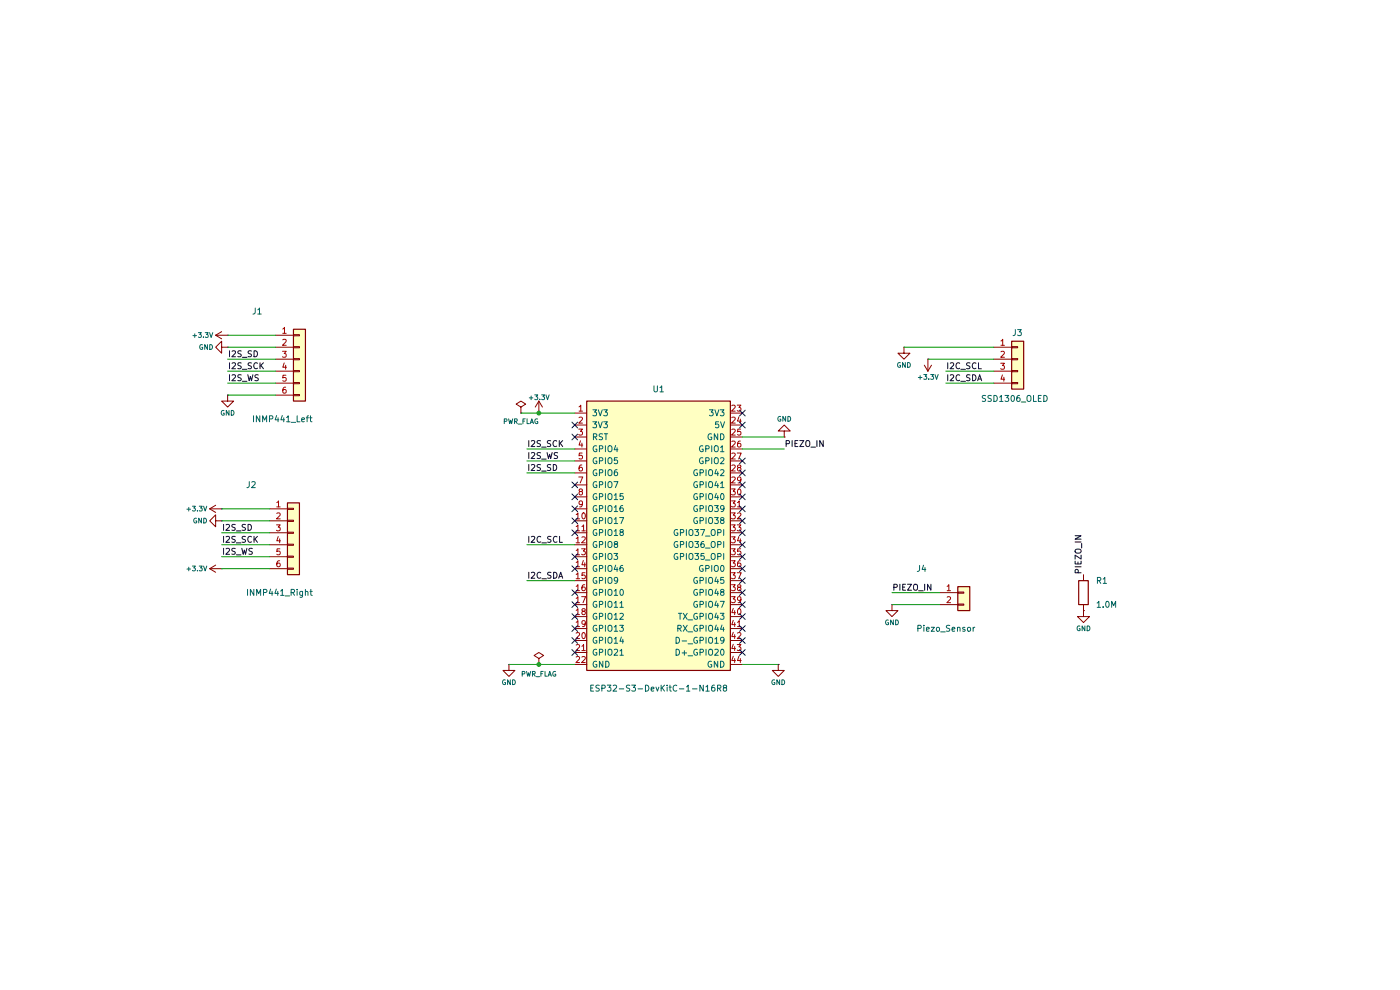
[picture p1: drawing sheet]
(kicad_sch
 (version 20260306)
 (generator "eeschema")
 (generator_version "10.0")
 (paper "A4")
 (title_block
  (title "MotoPulse ESP32-S3-DevKitC-1-N16R8 Acoustic & Vibration Carrier")
  (date "2026-10-14")
  (rev "v2.1-N16R8")
  (company "MotoPulse Team")
  (comment 1 "ESP32-S3-DevKitC-1-N16R8 (16MB Flash, 8MB Octal PSRAM) Pinout")
  (comment 2 "Dual INMP441 (40.0mm Baseline) + 0.96 OLED + Piezo + 1M Damping (Zero Caps)"))
 (lib_symbols
  (symbol "Connector_Generic:Conn_01x02"
   (pin_names
    (offset 1.016) (hide yes)) (exclude_from_sim no) (in_bom yes) (on_board yes)
   (in_pos_files yes)
   (duplicate_pin_numbers_are_jumpers no)
   (property "Reference" "J" (at 0 2.54 0) (show_name no) (do_not_autoplace no) (effects (font (size 1.27 1.27))))
   (property "Value" "Conn_01x02" (at 0 -5.08 0) (show_name no) (do_not_autoplace no) (effects (font (size 1.27 1.27))))
   (property "Footprint" "" (at 0 0 0) (show_name no) (do_not_autoplace no) (hide yes) (effects (font (size 1.27 1.27))))
   (property "Datasheet" "" (at 0 0 0) (show_name no) (do_not_autoplace no) (hide yes) (effects (font (size 1.27 1.27))))
   (property "Description" "Generic connector, single row, 01x02, script generated (kicad-library-utils/schlib/autogen/connector/)" (at 0 0 0) (show_name no) (do_not_autoplace no) (hide yes) (effects (font (size 1.27 1.27))))
   (symbol "Conn_01x02_1_1"
    (rectangle (start -1.27 1.27) (end 1.27 -3.81) (stroke (width 0.254) (type default)) (fill (type background)))
    (rectangle (start -1.27 0.127) (end 0 -0.127) (stroke (width 0.1524) (type default)) (fill (type none)))
    (rectangle (start -1.27 -2.413) (end 0 -2.667) (stroke (width 0.1524) (type default)) (fill (type none)))
    (pin passive line (at -5.08 0 0) (length 3.81) (name "Pin_1" (effects (font (size 1.27 1.27)))) (number "1" (effects (font (size 1.27 1.27)))))
    (pin passive line (at -5.08 -2.54 0) (length 3.81) (name "Pin_2" (effects (font (size 1.27 1.27)))) (number "2" (effects (font (size 1.27 1.27))))))
   (embedded_fonts no))
  (symbol "Connector_Generic:Conn_01x04"
   (pin_names
    (offset 1.016) (hide yes)) (exclude_from_sim no) (in_bom yes) (on_board yes)
   (in_pos_files yes)
   (duplicate_pin_numbers_are_jumpers no)
   (property "Reference" "J" (at 0 5.08 0) (show_name no) (do_not_autoplace no) (effects (font (size 1.27 1.27))))
   (property "Value" "Conn_01x04" (at 0 -7.62 0) (show_name no) (do_not_autoplace no) (effects (font (size 1.27 1.27))))
   (property "Footprint" "" (at 0 0 0) (show_name no) (do_not_autoplace no) (hide yes) (effects (font (size 1.27 1.27))))
   (property "Datasheet" "" (at 0 0 0) (show_name no) (do_not_autoplace no) (hide yes) (effects (font (size 1.27 1.27))))
   (property "Description" "Generic connector, single row, 01x04, script generated (kicad-library-utils/schlib/autogen/connector/)" (at 0 0 0) (show_name no) (do_not_autoplace no) (hide yes) (effects (font (size 1.27 1.27))))
   (symbol "Conn_01x04_1_1"
    (rectangle (start -1.27 3.81) (end 1.27 -6.35) (stroke (width 0.254) (type default)) (fill (type background)))
    (rectangle (start -1.27 2.667) (end 0 2.413) (stroke (width 0.1524) (type default)) (fill (type none)))
    (rectangle (start -1.27 0.127) (end 0 -0.127) (stroke (width 0.1524) (type default)) (fill (type none)))
    (rectangle (start -1.27 -2.413) (end 0 -2.667) (stroke (width 0.1524) (type default)) (fill (type none)))
    (rectangle (start -1.27 -4.953) (end 0 -5.207) (stroke (width 0.1524) (type default)) (fill (type none)))
    (pin passive line (at -5.08 2.54 0) (length 3.81) (name "Pin_1" (effects (font (size 1.27 1.27)))) (number "1" (effects (font (size 1.27 1.27)))))
    (pin passive line (at -5.08 0 0) (length 3.81) (name "Pin_2" (effects (font (size 1.27 1.27)))) (number "2" (effects (font (size 1.27 1.27)))))
    (pin passive line (at -5.08 -2.54 0) (length 3.81) (name "Pin_3" (effects (font (size 1.27 1.27)))) (number "3" (effects (font (size 1.27 1.27)))))
    (pin passive line (at -5.08 -5.08 0) (length 3.81) (name "Pin_4" (effects (font (size 1.27 1.27)))) (number "4" (effects (font (size 1.27 1.27))))))
   (embedded_fonts no))
  (symbol "Connector_Generic:Conn_01x06"
   (pin_names
    (offset 1.016) (hide yes)) (exclude_from_sim no) (in_bom yes) (on_board yes)
   (in_pos_files yes)
   (duplicate_pin_numbers_are_jumpers no)
   (property "Reference" "J" (at 0 7.62 0) (show_name no) (do_not_autoplace no) (effects (font (size 1.27 1.27))))
   (property "Value" "Conn_01x06" (at 0 -10.16 0) (show_name no) (do_not_autoplace no) (effects (font (size 1.27 1.27))))
   (property "Footprint" "" (at 0 0 0) (show_name no) (do_not_autoplace no) (hide yes) (effects (font (size 1.27 1.27))))
   (property "Datasheet" "" (at 0 0 0) (show_name no) (do_not_autoplace no) (hide yes) (effects (font (size 1.27 1.27))))
   (property "Description" "Generic connector, single row, 01x06, script generated (kicad-library-utils/schlib/autogen/connector/)" (at 0 0 0) (show_name no) (do_not_autoplace no) (hide yes) (effects (font (size 1.27 1.27))))
   (symbol "Conn_01x06_1_1"
    (rectangle (start -1.27 6.35) (end 1.27 -8.89) (stroke (width 0.254) (type default)) (fill (type background)))
    (rectangle (start -1.27 5.207) (end 0 4.953) (stroke (width 0.1524) (type default)) (fill (type none)))
    (rectangle (start -1.27 2.667) (end 0 2.413) (stroke (width 0.1524) (type default)) (fill (type none)))
    (rectangle (start -1.27 0.127) (end 0 -0.127) (stroke (width 0.1524) (type default)) (fill (type none)))
    (rectangle (start -1.27 -2.413) (end 0 -2.667) (stroke (width 0.1524) (type default)) (fill (type none)))
    (rectangle (start -1.27 -4.953) (end 0 -5.207) (stroke (width 0.1524) (type default)) (fill (type none)))
    (rectangle (start -1.27 -7.493) (end 0 -7.747) (stroke (width 0.1524) (type default)) (fill (type none)))
    (pin passive line (at -5.08 5.08 0) (length 3.81) (name "Pin_1" (effects (font (size 1.27 1.27)))) (number "1" (effects (font (size 1.27 1.27)))))
    (pin passive line (at -5.08 2.54 0) (length 3.81) (name "Pin_2" (effects (font (size 1.27 1.27)))) (number "2" (effects (font (size 1.27 1.27)))))
    (pin passive line (at -5.08 0 0) (length 3.81) (name "Pin_3" (effects (font (size 1.27 1.27)))) (number "3" (effects (font (size 1.27 1.27)))))
    (pin passive line (at -5.08 -2.54 0) (length 3.81) (name "Pin_4" (effects (font (size 1.27 1.27)))) (number "4" (effects (font (size 1.27 1.27)))))
    (pin passive line (at -5.08 -5.08 0) (length 3.81) (name "Pin_5" (effects (font (size 1.27 1.27)))) (number "5" (effects (font (size 1.27 1.27)))))
    (pin passive line (at -5.08 -7.62 0) (length 3.81) (name "Pin_6" (effects (font (size 1.27 1.27)))) (number "6" (effects (font (size 1.27 1.27))))))
   (embedded_fonts no))
  (symbol "Device:R"
   (pin_numbers (hide yes))
   (pin_names
    (offset 0)) (exclude_from_sim no) (in_bom yes) (on_board yes)
   (in_pos_files yes)
   (duplicate_pin_numbers_are_jumpers no)
   (property "Reference" "R" (at 2.032 0 90) (show_name no) (do_not_autoplace no) (effects (font (size 1.27 1.27))))
   (property "Value" "R" (at 0 0 90) (show_name no) (do_not_autoplace no) (effects (font (size 1.27 1.27))))
   (property "Footprint" "" (at -1.778 0 90) (show_name no) (do_not_autoplace no) (hide yes) (effects (font (size 1.27 1.27))))
   (property "Datasheet" "" (at 0 0 0) (show_name no) (do_not_autoplace no) (hide yes) (effects (font (size 1.27 1.27))))
   (property "Description" "Resistor" (at 0 0 0) (show_name no) (do_not_autoplace no) (hide yes) (effects (font (size 1.27 1.27))))
   (symbol "R_0_1"
    (rectangle (start -1.016 -2.54) (end 1.016 2.54) (stroke (width 0.254) (type default)) (fill (type none))))
   (symbol "R_1_1"
    (pin passive line (at 0 3.81 270) (length 1.27) (name "" (effects (font (size 1.27 1.27)))) (number "1" (effects (font (size 1.27 1.27)))))
    (pin passive line (at 0 -3.81 90) (length 1.27) (name "" (effects (font (size 1.27 1.27)))) (number "2" (effects (font (size 1.27 1.27))))))
   (embedded_fonts no))
  (symbol "motopulse:ESP32-S3-DevKitC-1-N16R8"
   (pin_names
    (offset 1.016)) (exclude_from_sim no) (in_bom yes) (on_board yes)
   (in_pos_files yes)
   (duplicate_pin_numbers_are_jumpers no)
   (property "Reference" "U" (at 0 31.75 0) (show_name no) (do_not_autoplace no) (effects (font (size 1.27 1.27))))
   (property "Value" "ESP32-S3-DevKitC-1-N16R8" (at 0 -30.48 0) (show_name no) (do_not_autoplace no) (effects (font (size 1.27 1.27))))
   (property "Footprint" "motopulse:ESP32-S3-DevKitC-1" (at 0 -33.02 0) (show_name no) (do_not_autoplace no) (hide yes) (effects (font (size 1.27 1.27))))
   (property "Datasheet" "https://docs.espressif.com/projects/esp-idf/en/latest/esp32s3/hw-reference/esp32s3/user-guide-devkitc-1.html" (at 0 -35.56 0) (show_name no) (do_not_autoplace no) (hide yes) (effects (font (size 1.27 1.27))))
   (property "Description" "ESP32-S3-DevKitC-1-N16R8 (16MB Flash, 8MB Octal PSRAM), 44 pins (2x22 headers)" (at 0 -38.1 0) (show_name no) (do_not_autoplace no) (hide yes) (effects (font (size 1.27 1.27))))
   (symbol "ESP32-S3-DevKitC-1-N16R8_0_1"
    (rectangle (start -15.24 29.21) (end 15.24 -27.94) (stroke (width 0.254) (type solid)) (fill (type background))))
   (symbol "ESP32-S3-DevKitC-1-N16R8_1_1"
    (pin power_in line (at -17.78 26.67 0) (length 2.54) (name "3V3" (effects (font (size 1.27 1.27)))) (number "1" (effects (font (size 1.27 1.27)))))
    (pin passive line (at -17.78 24.13 0) (length 2.54) (name "3V3" (effects (font (size 1.27 1.27)))) (number "2" (effects (font (size 1.27 1.27)))))
    (pin input line (at -17.78 21.59 0) (length 2.54) (name "RST" (effects (font (size 1.27 1.27)))) (number "3" (effects (font (size 1.27 1.27)))))
    (pin bidirectional line (at -17.78 19.05 0) (length 2.54) (name "GPIO4" (effects (font (size 1.27 1.27)))) (number "4" (effects (font (size 1.27 1.27)))))
    (pin bidirectional line (at -17.78 16.51 0) (length 2.54) (name "GPIO5" (effects (font (size 1.27 1.27)))) (number "5" (effects (font (size 1.27 1.27)))))
    (pin bidirectional line (at -17.78 13.97 0) (length 2.54) (name "GPIO6" (effects (font (size 1.27 1.27)))) (number "6" (effects (font (size 1.27 1.27)))))
    (pin bidirectional line (at -17.78 11.43 0) (length 2.54) (name "GPIO7" (effects (font (size 1.27 1.27)))) (number "7" (effects (font (size 1.27 1.27)))))
    (pin bidirectional line (at -17.78 8.89 0) (length 2.54) (name "GPIO15" (effects (font (size 1.27 1.27)))) (number "8" (effects (font (size 1.27 1.27)))))
    (pin bidirectional line (at -17.78 6.35 0) (length 2.54) (name "GPIO16" (effects (font (size 1.27 1.27)))) (number "9" (effects (font (size 1.27 1.27)))))
    (pin bidirectional line (at -17.78 3.81 0) (length 2.54) (name "GPIO17" (effects (font (size 1.27 1.27)))) (number "10" (effects (font (size 1.27 1.27)))))
    (pin bidirectional line (at -17.78 1.27 0) (length 2.54) (name "GPIO18" (effects (font (size 1.27 1.27)))) (number "11" (effects (font (size 1.27 1.27)))))
    (pin bidirectional line (at -17.78 -1.27 0) (length 2.54) (name "GPIO8" (effects (font (size 1.27 1.27)))) (number "12" (effects (font (size 1.27 1.27)))))
    (pin bidirectional line (at -17.78 -3.81 0) (length 2.54) (name "GPIO3" (effects (font (size 1.27 1.27)))) (number "13" (effects (font (size 1.27 1.27)))))
    (pin input line (at -17.78 -6.35 0) (length 2.54) (name "GPIO46" (effects (font (size 1.27 1.27)))) (number "14" (effects (font (size 1.27 1.27)))))
    (pin bidirectional line (at -17.78 -8.89 0) (length 2.54) (name "GPIO9" (effects (font (size 1.27 1.27)))) (number "15" (effects (font (size 1.27 1.27)))))
    (pin bidirectional line (at -17.78 -11.43 0) (length 2.54) (name "GPIO10" (effects (font (size 1.27 1.27)))) (number "16" (effects (font (size 1.27 1.27)))))
    (pin bidirectional line (at -17.78 -13.97 0) (length 2.54) (name "GPIO11" (effects (font (size 1.27 1.27)))) (number "17" (effects (font (size 1.27 1.27)))))
    (pin bidirectional line (at -17.78 -16.51 0) (length 2.54) (name "GPIO12" (effects (font (size 1.27 1.27)))) (number "18" (effects (font (size 1.27 1.27)))))
    (pin bidirectional line (at -17.78 -19.05 0) (length 2.54) (name "GPIO13" (effects (font (size 1.27 1.27)))) (number "19" (effects (font (size 1.27 1.27)))))
    (pin bidirectional line (at -17.78 -21.59 0) (length 2.54) (name "GPIO14" (effects (font (size 1.27 1.27)))) (number "20" (effects (font (size 1.27 1.27)))))
    (pin bidirectional line (at -17.78 -24.13 0) (length 2.54) (name "GPIO21" (effects (font (size 1.27 1.27)))) (number "21" (effects (font (size 1.27 1.27)))))
    (pin power_in line (at -17.78 -26.67 0) (length 2.54) (name "GND" (effects (font (size 1.27 1.27)))) (number "22" (effects (font (size 1.27 1.27)))))
    (pin passive line (at 17.78 26.67 180) (length 2.54) (name "3V3" (effects (font (size 1.27 1.27)))) (number "23" (effects (font (size 1.27 1.27)))))
    (pin power_in line (at 17.78 24.13 180) (length 2.54) (name "5V" (effects (font (size 1.27 1.27)))) (number "24" (effects (font (size 1.27 1.27)))))
    (pin power_in line (at 17.78 21.59 180) (length 2.54) (name "GND" (effects (font (size 1.27 1.27)))) (number "25" (effects (font (size 1.27 1.27)))))
    (pin bidirectional line (at 17.78 19.05 180) (length 2.54) (name "GPIO1" (effects (font (size 1.27 1.27)))) (number "26" (effects (font (size 1.27 1.27)))))
    (pin bidirectional line (at 17.78 16.51 180) (length 2.54) (name "GPIO2" (effects (font (size 1.27 1.27)))) (number "27" (effects (font (size 1.27 1.27)))))
    (pin bidirectional line (at 17.78 13.97 180) (length 2.54) (name "GPIO42" (effects (font (size 1.27 1.27)))) (number "28" (effects (font (size 1.27 1.27)))))
    (pin bidirectional line (at 17.78 11.43 180) (length 2.54) (name "GPIO41" (effects (font (size 1.27 1.27)))) (number "29" (effects (font (size 1.27 1.27)))))
    (pin bidirectional line (at 17.78 8.89 180) (length 2.54) (name "GPIO40" (effects (font (size 1.27 1.27)))) (number "30" (effects (font (size 1.27 1.27)))))
    (pin bidirectional line (at 17.78 6.35 180) (length 2.54) (name "GPIO39" (effects (font (size 1.27 1.27)))) (number "31" (effects (font (size 1.27 1.27)))))
    (pin bidirectional line (at 17.78 3.81 180) (length 2.54) (name "GPIO38" (effects (font (size 1.27 1.27)))) (number "32" (effects (font (size 1.27 1.27)))))
    (pin passive line (at 17.78 1.27 180) (length 2.54) (name "GPIO37_OPI" (effects (font (size 1.27 1.27)))) (number "33" (effects (font (size 1.27 1.27)))))
    (pin passive line (at 17.78 -1.27 180) (length 2.54) (name "GPIO36_OPI" (effects (font (size 1.27 1.27)))) (number "34" (effects (font (size 1.27 1.27)))))
    (pin passive line (at 17.78 -3.81 180) (length 2.54) (name "GPIO35_OPI" (effects (font (size 1.27 1.27)))) (number "35" (effects (font (size 1.27 1.27)))))
    (pin bidirectional line (at 17.78 -6.35 180) (length 2.54) (name "GPIO0" (effects (font (size 1.27 1.27)))) (number "36" (effects (font (size 1.27 1.27)))))
    (pin bidirectional line (at 17.78 -8.89 180) (length 2.54) (name "GPIO45" (effects (font (size 1.27 1.27)))) (number "37" (effects (font (size 1.27 1.27)))))
    (pin bidirectional line (at 17.78 -11.43 180) (length 2.54) (name "GPIO48" (effects (font (size 1.27 1.27)))) (number "38" (effects (font (size 1.27 1.27)))))
    (pin bidirectional line (at 17.78 -13.97 180) (length 2.54) (name "GPIO47" (effects (font (size 1.27 1.27)))) (number "39" (effects (font (size 1.27 1.27)))))
    (pin bidirectional line (at 17.78 -16.51 180) (length 2.54) (name "TX_GPIO43" (effects (font (size 1.27 1.27)))) (number "40" (effects (font (size 1.27 1.27)))))
    (pin bidirectional line (at 17.78 -19.05 180) (length 2.54) (name "RX_GPIO44" (effects (font (size 1.27 1.27)))) (number "41" (effects (font (size 1.27 1.27)))))
    (pin bidirectional line (at 17.78 -21.59 180) (length 2.54) (name "D-_GPIO19" (effects (font (size 1.27 1.27)))) (number "42" (effects (font (size 1.27 1.27)))))
    (pin bidirectional line (at 17.78 -24.13 180) (length 2.54) (name "D+_GPIO20" (effects (font (size 1.27 1.27)))) (number "43" (effects (font (size 1.27 1.27)))))
    (pin power_in line (at 17.78 -26.67 180) (length 2.54) (name "GND" (effects (font (size 1.27 1.27)))) (number "44" (effects (font (size 1.27 1.27))))))
   (embedded_fonts no))
  (symbol "power:+3.3V"
   (power global)
   (pin_numbers (hide yes))
   (pin_names
    (offset 0) (hide yes)) (exclude_from_sim no) (in_bom yes) (on_board yes)
   (in_pos_files yes)
   (duplicate_pin_numbers_are_jumpers no)
   (property "Reference" "#PWR" (at 0 -3.81 0) (show_name no) (do_not_autoplace no) (hide yes) (effects (font (size 1.27 1.27))))
   (property "Value" "+3.3V" (at 0 3.556 0) (show_name no) (do_not_autoplace no) (effects (font (size 1.27 1.27))))
   (property "Footprint" "" (at 0 0 0) (show_name no) (do_not_autoplace no) (hide yes) (effects (font (size 1.27 1.27))))
   (property "Datasheet" "" (at 0 0 0) (show_name no) (do_not_autoplace no) (hide yes) (effects (font (size 1.27 1.27))))
   (property "Description" "Power symbol creates a global label with name \"+3.3V\"" (at 0 0 0) (show_name no) (do_not_autoplace no) (hide yes) (effects (font (size 1.27 1.27))))
   (symbol "+3.3V_0_1"
    (polyline (pts (xy -0.762 1.27) (xy 0 2.54)) (stroke (width 0) (type default)) (fill (type none)))
    (polyline (pts (xy 0 2.54) (xy 0.762 1.27)) (stroke (width 0) (type default)) (fill (type none)))
    (polyline (pts (xy 0 0) (xy 0 2.54)) (stroke (width 0) (type default)) (fill (type none))))
   (symbol "+3.3V_1_1"
    (pin power_in line (at 0 0 90) (length 0) (name "" (effects (font (size 1.27 1.27)))) (number "1" (effects (font (size 1.27 1.27))))))
   (embedded_fonts no))
  (symbol "power:GND"
   (power global)
   (pin_numbers (hide yes))
   (pin_names
    (offset 0) (hide yes)) (exclude_from_sim no) (in_bom yes) (on_board yes)
   (in_pos_files yes)
   (duplicate_pin_numbers_are_jumpers no)
   (property "Reference" "#PWR" (at 0 -6.35 0) (show_name no) (do_not_autoplace no) (hide yes) (effects (font (size 1.27 1.27))))
   (property "Value" "GND" (at 0 -3.81 0) (show_name no) (do_not_autoplace no) (effects (font (size 1.27 1.27))))
   (property "Footprint" "" (at 0 0 0) (show_name no) (do_not_autoplace no) (hide yes) (effects (font (size 1.27 1.27))))
   (property "Datasheet" "" (at 0 0 0) (show_name no) (do_not_autoplace no) (hide yes) (effects (font (size 1.27 1.27))))
   (property "Description" "Power symbol creates a global label with name \"GND\" , ground" (at 0 0 0) (show_name no) (do_not_autoplace no) (hide yes) (effects (font (size 1.27 1.27))))
   (symbol "GND_0_1"
    (polyline (pts (xy 0 0) (xy 0 -1.27) (xy 1.27 -1.27) (xy 0 -2.54) (xy -1.27 -1.27) (xy 0 -1.27)) (stroke (width 0) (type default)) (fill (type none))))
   (symbol "GND_1_1"
    (pin power_in line (at 0 0 270) (length 0) (name "" (effects (font (size 1.27 1.27)))) (number "1" (effects (font (size 1.27 1.27))))))
   (embedded_fonts no))
  (symbol "power:PWR_FLAG"
   (power global)
   (pin_numbers (hide yes))
   (pin_names
    (offset 0) (hide yes)) (exclude_from_sim no) (in_bom yes) (on_board yes)
   (in_pos_files yes)
   (duplicate_pin_numbers_are_jumpers no)
   (property "Reference" "#FLG" (at 0 1.905 0) (show_name no) (do_not_autoplace no) (hide yes) (effects (font (size 1.27 1.27))))
   (property "Value" "PWR_FLAG" (at 0 3.81 0) (show_name no) (do_not_autoplace no) (effects (font (size 1.27 1.27))))
   (property "Footprint" "" (at 0 0 0) (show_name no) (do_not_autoplace no) (hide yes) (effects (font (size 1.27 1.27))))
   (property "Datasheet" "" (at 0 0 0) (show_name no) (do_not_autoplace no) (hide yes) (effects (font (size 1.27 1.27))))
   (property "Description" "Special symbol for telling ERC where power comes from" (at 0 0 0) (show_name no) (do_not_autoplace no) (hide yes) (effects (font (size 1.27 1.27))))
   (symbol "PWR_FLAG_0_0"
    (pin power_out line (at 0 0 90) (length 0) (name "" (effects (font (size 1.27 1.27)))) (number "1" (effects (font (size 1.27 1.27))))))
   (symbol "PWR_FLAG_0_1"
    (polyline (pts (xy 0 0) (xy 0 1.27) (xy -1.016 1.905) (xy 0 2.54) (xy 1.016 1.905) (xy 0 1.27)) (stroke (width 0) (type default)) (fill (type none))))
   (embedded_fonts no)))
 (junction
  (at 114.3 87.63)
  (diameter 1.016)
  (color 0 0 0 0))
 (junction
  (at 114.3 140.97)
  (diameter 1.016)
  (color 0 0 0 0))
 (no_connect
  (at 121.92 120.65))
 (no_connect
  (at 121.92 133.35))
 (no_connect
  (at 121.92 110.49))
 (no_connect
  (at 157.48 138.43))
 (no_connect
  (at 157.48 118.11))
 (no_connect
  (at 121.92 90.17))
 (no_connect
  (at 121.92 113.03))
 (no_connect
  (at 157.48 87.63))
 (no_connect
  (at 157.48 120.65))
 (no_connect
  (at 157.48 100.33))
 (no_connect
  (at 121.92 138.43))
 (no_connect
  (at 121.92 105.41))
 (no_connect
  (at 157.48 113.03))
 (no_connect
  (at 121.92 135.89))
 (no_connect
  (at 121.92 118.11))
 (no_connect
  (at 121.92 128.27))
 (no_connect
  (at 157.48 135.89))
 (no_connect
  (at 157.48 110.49))
 (no_connect
  (at 157.48 130.81))
 (no_connect
  (at 121.92 107.95))
 (no_connect
  (at 157.48 107.95))
 (no_connect
  (at 157.48 115.57))
 (no_connect
  (at 157.48 133.35))
 (no_connect
  (at 121.92 92.71))
 (no_connect
  (at 121.92 125.73))
 (no_connect
  (at 121.92 130.81))
 (no_connect
  (at 157.48 102.87))
 (no_connect
  (at 157.48 105.41))
 (no_connect
  (at 157.48 125.73))
 (no_connect
  (at 157.48 97.79))
 (no_connect
  (at 157.48 90.17))
 (no_connect
  (at 121.92 102.87))
 (no_connect
  (at 157.48 123.19))
 (no_connect
  (at 157.48 128.27))
 (wire
  (pts (xy 210.82 78.74) (xy 200.66 78.74))
  (stroke (width 0) (type default)))
 (wire
  (pts (xy 57.15 118.11) (xy 46.99 118.11))
  (stroke (width 0) (type default)))
 (wire
  (pts (xy 121.92 87.63) (xy 114.3 87.63))
  (stroke (width 0) (type default)))
 (wire
  (pts (xy 199.39 125.73) (xy 189.23 125.73))
  (stroke (width 0) (type default)))
 (wire
  (pts (xy 57.15 113.03) (xy 46.99 113.03))
  (stroke (width 0) (type default)))
 (wire
  (pts (xy 57.15 120.65) (xy 46.99 120.65))
  (stroke (width 0) (type default)))
 (wire
  (pts (xy 121.92 115.57) (xy 111.76 115.57))
  (stroke (width 0) (type default)))
 (wire
  (pts (xy 107.95 140.97) (xy 114.3 140.97))
  (stroke (width 0) (type default)))
 (wire
  (pts (xy 58.42 81.28) (xy 48.26 81.28))
  (stroke (width 0) (type default)))
 (wire
  (pts (xy 199.39 128.27) (xy 189.23 128.27))
  (stroke (width 0) (type default)))
 (wire
  (pts (xy 58.42 78.74) (xy 48.26 78.74))
  (stroke (width 0) (type default)))
 (wire
  (pts (xy 121.92 140.97) (xy 114.3 140.97))
  (stroke (width 0) (type default)))
 (wire
  (pts (xy 121.92 123.19) (xy 111.76 123.19))
  (stroke (width 0) (type default)))
 (wire
  (pts (xy 58.42 71.12) (xy 48.26 71.12))
  (stroke (width 0) (type default)))
 (wire
  (pts (xy 57.15 115.57) (xy 46.99 115.57))
  (stroke (width 0) (type default)))
 (wire
  (pts (xy 157.48 92.71) (xy 166.37 92.71))
  (stroke (width 0) (type default)))
 (wire
  (pts (xy 157.48 140.97) (xy 165.1 140.97))
  (stroke (width 0) (type default)))
 (wire
  (pts (xy 210.82 81.28) (xy 200.66 81.28))
  (stroke (width 0) (type default)))
 (wire
  (pts (xy 157.48 95.25) (xy 166.37 95.25))
  (stroke (width 0) (type default)))
 (wire
  (pts (xy 121.92 95.25) (xy 111.76 95.25))
  (stroke (width 0) (type default)))
 (wire
  (pts (xy 110.49 87.63) (xy 114.3 87.63))
  (stroke (width 0) (type default)))
 (wire
  (pts (xy 121.92 100.33) (xy 111.76 100.33))
  (stroke (width 0) (type default)))
 (wire
  (pts (xy 57.15 110.49) (xy 46.99 110.49))
  (stroke (width 0) (type default)))
 (wire
  (pts (xy 210.82 76.2) (xy 196.85 76.2))
  (stroke (width 0) (type default)))
 (wire
  (pts (xy 121.92 97.79) (xy 111.76 97.79))
  (stroke (width 0) (type default)))
 (wire
  (pts (xy 57.15 107.95) (xy 46.99 107.95))
  (stroke (width 0) (type default)))
 (wire
  (pts (xy 58.42 76.2) (xy 48.26 76.2))
  (stroke (width 0) (type default)))
 (wire
  (pts (xy 210.82 73.66) (xy 191.77 73.66))
  (stroke (width 0) (type default)))
 (wire
  (pts (xy 58.42 83.82) (xy 48.26 83.82))
  (stroke (width 0) (type default)))
 (wire
  (pts (xy 58.42 73.66) (xy 48.26 73.66))
  (stroke (width 0) (type default)))
 (label "I2S_SD"
  (at 46.99 113.03 0)
  (effects (font (size 1.27 1.27)) (justify left bottom)))
 (label "I2S_SCK"
  (at 48.26 78.74 0)
  (effects (font (size 1.27 1.27)) (justify left bottom)))
 (label "I2C_SCL"
  (at 111.76 115.57 0)
  (effects (font (size 1.27 1.27)) (justify left bottom)))
 (label "I2C_SCL"
  (at 200.66 78.74 0)
  (effects (font (size 1.27 1.27)) (justify left bottom)))
 (label "I2C_SDA"
  (at 200.66 81.28 0)
  (effects (font (size 1.27 1.27)) (justify left bottom)))
 (label "PIEZO_IN"
  (at 189.23 125.73 0)
  (effects (font (size 1.27 1.27)) (justify left bottom)))
 (label "I2S_SD"
  (at 48.26 76.2 0)
  (effects (font (size 1.27 1.27)) (justify left bottom)))
 (label "I2S_WS"
  (at 46.99 118.11 0)
  (effects (font (size 1.27 1.27)) (justify left bottom)))
 (label "I2S_WS"
  (at 111.76 97.79 0)
  (effects (font (size 1.27 1.27)) (justify left bottom)))
 (label "I2S_SCK"
  (at 111.76 95.25 0)
  (effects (font (size 1.27 1.27)) (justify left bottom)))
 (label "I2C_SDA"
  (at 111.76 123.19 0)
  (effects (font (size 1.27 1.27)) (justify left bottom)))
 (label "PIEZO_IN"
  (at 166.37 95.25 0)
  (effects (font (size 1.27 1.27)) (justify left bottom)))
 (label "I2S_SD"
  (at 111.76 100.33 0)
  (effects (font (size 1.27 1.27)) (justify left bottom)))
 (label "PIEZO_IN"
  (at 229.87 121.92 90)
  (effects (font (size 1.27 1.27)) (justify left bottom)))
 (label "I2S_WS"
  (at 48.26 81.28 0)
  (effects (font (size 1.27 1.27)) (justify left bottom)))
 (label "I2S_SCK"
  (at 46.99 115.57 0)
  (effects (font (size 1.27 1.27)) (justify left bottom)))
 (symbol
  (lib_id "power:+3.3V")
  (at 114.3 87.63 0)
  (unit 1)
  (body_style 1)
  (exclude_from_sim no)
  (in_bom yes)
  (on_board yes)
  (in_pos_files yes)
  (dnp no)
  (property "Reference" "#PWR01" (at 114.3 87.63 0) (hide yes) (show_name no) (do_not_autoplace no) (effects (font (size 1.016 1.016))))
  (property "Value" "+3.3V" (at 114.3 84.328 0) (show_name no) (do_not_autoplace no) (effects (font (size 1.016 1.016))))
  (property "Footprint" "" (at 114.3 87.63 0) (hide yes) (show_name no) (do_not_autoplace no) (effects (font (size 1.27 1.27))))
  (property "Datasheet" "" (at 114.3 87.63 0) (show_name no) (do_not_autoplace no) (effects (font (size 1.27 1.27))))
  (property "Description" "" (at 114.3 87.63 0) (show_name no) (do_not_autoplace no) (effects (font (size 1.27 1.27))))
  (pin "1"))
 (symbol
  (lib_id "Connector_Generic:Conn_01x02")
  (at 204.47 125.73 0)
  (unit 1)
  (body_style 1)
  (exclude_from_sim no)
  (in_bom yes)
  (on_board yes)
  (in_pos_files yes)
  (dnp no)
  (property "Reference" "J4" (at 194.31 120.65 0) (show_name no) (do_not_autoplace no) (effects (font (size 1.27 1.27)) (justify left)))
  (property "Value" "Piezo_Sensor" (at 194.31 133.35 0) (show_name no) (do_not_autoplace no) (effects (font (size 1.27 1.27)) (justify left)))
  (property "Footprint" "Connector_PinHeader_2.54mm:PinHeader_1x02_P2.54mm_Vertical" (at 204.47 125.73 0) (hide yes) (show_name no) (do_not_autoplace no) (effects (font (size 1.27 1.27))))
  (property "Datasheet" "" (at 204.47 125.73 0) (show_name no) (do_not_autoplace no) (effects (font (size 1.27 1.27))))
  (property "Description" "" (at 204.47 125.73 0) (show_name no) (do_not_autoplace no) (effects (font (size 1.27 1.27))))
  (pin "1")
  (pin "2"))
 (symbol
  (lib_id "power:+3.3V")
  (at 196.85 76.2 180)
  (unit 1)
  (body_style 1)
  (exclude_from_sim no)
  (in_bom yes)
  (on_board yes)
  (in_pos_files yes)
  (dnp no)
  (property "Reference" "#PWR12" (at 196.85 76.2 0) (hide yes) (show_name no) (do_not_autoplace no) (effects (font (size 1.016 1.016))))
  (property "Value" "+3.3V" (at 196.85 80.01 0) (show_name no) (do_not_autoplace no) (effects (font (size 1.016 1.016))))
  (property "Footprint" "" (at 196.85 76.2 0) (hide yes) (show_name no) (do_not_autoplace no) (effects (font (size 1.27 1.27))))
  (property "Datasheet" "" (at 196.85 76.2 0) (show_name no) (do_not_autoplace no) (effects (font (size 1.27 1.27))))
  (property "Description" "" (at 196.85 76.2 0) (show_name no) (do_not_autoplace no) (effects (font (size 1.27 1.27))))
  (pin "1"))
 (symbol
  (lib_id "power:+3.3V")
  (at 46.99 107.95 90)
  (unit 1)
  (body_style 1)
  (exclude_from_sim no)
  (in_bom yes)
  (on_board yes)
  (in_pos_files yes)
  (dnp no)
  (property "Reference" "#PWR08" (at 46.99 107.95 0) (hide yes) (show_name no) (do_not_autoplace no) (effects (font (size 1.016 1.016))))
  (property "Value" "+3.3V" (at 41.656 107.95 90) (show_name no) (do_not_autoplace no) (effects (font (size 1.016 1.016))))
  (property "Footprint" "" (at 46.99 107.95 0) (hide yes) (show_name no) (do_not_autoplace no) (effects (font (size 1.27 1.27))))
  (property "Datasheet" "" (at 46.99 107.95 0) (show_name no) (do_not_autoplace no) (effects (font (size 1.27 1.27))))
  (property "Description" "" (at 46.99 107.95 0) (show_name no) (do_not_autoplace no) (effects (font (size 1.27 1.27))))
  (pin "1"))
 (symbol
  (lib_id "power:+3.3V")
  (at 48.26 71.12 90)
  (unit 1)
  (body_style 1)
  (exclude_from_sim no)
  (in_bom yes)
  (on_board yes)
  (in_pos_files yes)
  (dnp no)
  (property "Reference" "#PWR05" (at 48.26 71.12 0) (hide yes) (show_name no) (do_not_autoplace no) (effects (font (size 1.016 1.016))))
  (property "Value" "+3.3V" (at 42.926 71.12 90) (show_name no) (do_not_autoplace no) (effects (font (size 1.016 1.016))))
  (property "Footprint" "" (at 48.26 71.12 0) (hide yes) (show_name no) (do_not_autoplace no) (effects (font (size 1.27 1.27))))
  (property "Datasheet" "" (at 48.26 71.12 0) (show_name no) (do_not_autoplace no) (effects (font (size 1.27 1.27))))
  (property "Description" "" (at 48.26 71.12 0) (show_name no) (do_not_autoplace no) (effects (font (size 1.27 1.27))))
  (pin "1"))
 (symbol
  (lib_id "power:+3.3V")
  (at 46.99 120.65 90)
  (unit 1)
  (body_style 1)
  (exclude_from_sim no)
  (in_bom yes)
  (on_board yes)
  (in_pos_files yes)
  (dnp no)
  (property "Reference" "#PWR10" (at 46.99 120.65 0) (hide yes) (show_name no) (do_not_autoplace no) (effects (font (size 1.016 1.016))))
  (property "Value" "+3.3V" (at 41.656 120.65 90) (show_name no) (do_not_autoplace no) (effects (font (size 1.016 1.016))))
  (property "Footprint" "" (at 46.99 120.65 0) (hide yes) (show_name no) (do_not_autoplace no) (effects (font (size 1.27 1.27))))
  (property "Datasheet" "" (at 46.99 120.65 0) (show_name no) (do_not_autoplace no) (effects (font (size 1.27 1.27))))
  (property "Description" "" (at 46.99 120.65 0) (show_name no) (do_not_autoplace no) (effects (font (size 1.27 1.27))))
  (pin "1"))
 (symbol
  (lib_id "power:GND")
  (at 165.1 140.97 0)
  (unit 1)
  (body_style 1)
  (exclude_from_sim no)
  (in_bom yes)
  (on_board yes)
  (in_pos_files yes)
  (dnp no)
  (property "Reference" "#PWR04" (at 165.1 140.97 0) (hide yes) (show_name no) (do_not_autoplace no) (effects (font (size 1.016 1.016))))
  (property "Value" "GND" (at 165.1 144.78 0) (show_name no) (do_not_autoplace no) (effects (font (size 1.016 1.016))))
  (property "Footprint" "" (at 165.1 140.97 0) (hide yes) (show_name no) (do_not_autoplace no) (effects (font (size 1.27 1.27))))
  (property "Datasheet" "" (at 165.1 140.97 0) (show_name no) (do_not_autoplace no) (effects (font (size 1.27 1.27))))
  (property "Description" "" (at 165.1 140.97 0) (show_name no) (do_not_autoplace no) (effects (font (size 1.27 1.27))))
  (pin "1"))
 (symbol
  (lib_id "power:GND")
  (at 48.26 83.82 0)
  (unit 1)
  (body_style 1)
  (exclude_from_sim no)
  (in_bom yes)
  (on_board yes)
  (in_pos_files yes)
  (dnp no)
  (property "Reference" "#PWR07" (at 48.26 83.82 0) (hide yes) (show_name no) (do_not_autoplace no) (effects (font (size 1.016 1.016))))
  (property "Value" "GND" (at 48.26 87.63 0) (show_name no) (do_not_autoplace no) (effects (font (size 1.016 1.016))))
  (property "Footprint" "" (at 48.26 83.82 0) (hide yes) (show_name no) (do_not_autoplace no) (effects (font (size 1.27 1.27))))
  (property "Datasheet" "" (at 48.26 83.82 0) (show_name no) (do_not_autoplace no) (effects (font (size 1.27 1.27))))
  (property "Description" "" (at 48.26 83.82 0) (show_name no) (do_not_autoplace no) (effects (font (size 1.27 1.27))))
  (pin "1"))
 (symbol
  (lib_id "power:GND")
  (at 189.23 128.27 0)
  (unit 1)
  (body_style 1)
  (exclude_from_sim no)
  (in_bom yes)
  (on_board yes)
  (in_pos_files yes)
  (dnp no)
  (property "Reference" "#PWR13" (at 189.23 128.27 0) (hide yes) (show_name no) (do_not_autoplace no) (effects (font (size 1.016 1.016))))
  (property "Value" "GND" (at 189.23 132.08 0) (show_name no) (do_not_autoplace no) (effects (font (size 1.016 1.016))))
  (property "Footprint" "" (at 189.23 128.27 0) (hide yes) (show_name no) (do_not_autoplace no) (effects (font (size 1.27 1.27))))
  (property "Datasheet" "" (at 189.23 128.27 0) (show_name no) (do_not_autoplace no) (effects (font (size 1.27 1.27))))
  (property "Description" "" (at 189.23 128.27 0) (show_name no) (do_not_autoplace no) (effects (font (size 1.27 1.27))))
  (pin "1"))
 (symbol
  (lib_id "power:PWR_FLAG")
  (at 114.3 140.97 0)
  (unit 1)
  (body_style 1)
  (exclude_from_sim no)
  (in_bom yes)
  (on_board yes)
  (in_pos_files yes)
  (dnp no)
  (property "Reference" "#FLG02" (at 114.3 140.97 0) (hide yes) (show_name no) (do_not_autoplace no) (effects (font (size 1.016 1.016))))
  (property "Value" "PWR_FLAG" (at 114.3 143.002 0) (show_name no) (do_not_autoplace no) (effects (font (size 1.016 1.016))))
  (property "Footprint" "" (at 114.3 140.97 0) (hide yes) (show_name no) (do_not_autoplace no) (effects (font (size 1.27 1.27))))
  (property "Datasheet" "" (at 114.3 140.97 0) (show_name no) (do_not_autoplace no) (effects (font (size 1.27 1.27))))
  (property "Description" "" (at 114.3 140.97 0) (show_name no) (do_not_autoplace no) (effects (font (size 1.27 1.27))))
  (pin "1"))
 (symbol
  (lib_id "power:GND")
  (at 166.37 92.71 180)
  (unit 1)
  (body_style 1)
  (exclude_from_sim no)
  (in_bom yes)
  (on_board yes)
  (in_pos_files yes)
  (dnp no)
  (property "Reference" "#PWR03" (at 166.37 92.71 0) (hide yes) (show_name no) (do_not_autoplace no) (effects (font (size 1.016 1.016))))
  (property "Value" "GND" (at 166.37 88.9 0) (show_name no) (do_not_autoplace no) (effects (font (size 1.016 1.016))))
  (property "Footprint" "" (at 166.37 92.71 0) (hide yes) (show_name no) (do_not_autoplace no) (effects (font (size 1.27 1.27))))
  (property "Datasheet" "" (at 166.37 92.71 0) (show_name no) (do_not_autoplace no) (effects (font (size 1.27 1.27))))
  (property "Description" "" (at 166.37 92.71 0) (show_name no) (do_not_autoplace no) (effects (font (size 1.27 1.27))))
  (pin "1"))
 (symbol
  (lib_id "power:GND")
  (at 48.26 73.66 270)
  (unit 1)
  (body_style 1)
  (exclude_from_sim no)
  (in_bom yes)
  (on_board yes)
  (in_pos_files yes)
  (dnp no)
  (property "Reference" "#PWR06" (at 48.26 73.66 0) (hide yes) (show_name no) (do_not_autoplace no) (effects (font (size 1.016 1.016))))
  (property "Value" "GND" (at 43.688 73.66 90) (show_name no) (do_not_autoplace no) (effects (font (size 1.016 1.016))))
  (property "Footprint" "" (at 48.26 73.66 0) (hide yes) (show_name no) (do_not_autoplace no) (effects (font (size 1.27 1.27))))
  (property "Datasheet" "" (at 48.26 73.66 0) (show_name no) (do_not_autoplace no) (effects (font (size 1.27 1.27))))
  (property "Description" "" (at 48.26 73.66 0) (show_name no) (do_not_autoplace no) (effects (font (size 1.27 1.27))))
  (pin "1"))
 (symbol
  (lib_id "Connector_Generic:Conn_01x04")
  (at 215.9 76.2 0)
  (unit 1)
  (body_style 1)
  (exclude_from_sim no)
  (in_bom yes)
  (on_board yes)
  (in_pos_files yes)
  (dnp no)
  (property "Reference" "J3" (at 214.63 70.612 0) (show_name no) (do_not_autoplace no) (effects (font (size 1.27 1.27)) (justify left)))
  (property "Value" "SSD1306_OLED" (at 208.026 84.582 0) (show_name no) (do_not_autoplace no) (effects (font (size 1.27 1.27)) (justify left)))
  (property "Footprint" "Connector_PinSocket_2.54mm:PinSocket_1x04_P2.54mm_Vertical" (at 215.9 76.2 0) (hide yes) (show_name no) (do_not_autoplace no) (effects (font (size 1.27 1.27))))
  (property "Datasheet" "" (at 215.9 76.2 0) (show_name no) (do_not_autoplace no) (effects (font (size 1.27 1.27))))
  (property "Description" "" (at 215.9 76.2 0) (show_name no) (do_not_autoplace no) (effects (font (size 1.27 1.27))))
  (pin "1")
  (pin "2")
  (pin "3")
  (pin "4"))
 (symbol
  (lib_id "power:PWR_FLAG")
  (at 110.49 87.63 0)
  (unit 1)
  (body_style 1)
  (exclude_from_sim no)
  (in_bom yes)
  (on_board yes)
  (in_pos_files yes)
  (dnp no)
  (property "Reference" "#FLG01" (at 110.49 87.63 0) (hide yes) (show_name no) (do_not_autoplace no) (effects (font (size 1.016 1.016))))
  (property "Value" "PWR_FLAG" (at 110.49 89.408 0) (show_name no) (do_not_autoplace no) (effects (font (size 1.016 1.016))))
  (property "Footprint" "" (at 110.49 87.63 0) (hide yes) (show_name no) (do_not_autoplace no) (effects (font (size 1.27 1.27))))
  (property "Datasheet" "" (at 110.49 87.63 0) (show_name no) (do_not_autoplace no) (effects (font (size 1.27 1.27))))
  (property "Description" "" (at 110.49 87.63 0) (show_name no) (do_not_autoplace no) (effects (font (size 1.27 1.27))))
  (pin "1"))
 (symbol
  (lib_id "motopulse:ESP32-S3-DevKitC-1-N16R8")
  (at 139.7 114.3 0)
  (unit 1)
  (body_style 1)
  (exclude_from_sim no)
  (in_bom yes)
  (on_board yes)
  (in_pos_files yes)
  (dnp no)
  (property "Reference" "U1" (at 139.7 82.55 0) (show_name no) (do_not_autoplace no) (effects (font (size 1.27 1.27))))
  (property "Value" "ESP32-S3-DevKitC-1-N16R8" (at 139.7 146.05 0) (show_name no) (do_not_autoplace no) (effects (font (size 1.27 1.27))))
  (property "Footprint" "motopulse:ESP32-S3-DevKitC-1" (at 139.7 114.3 0) (hide yes) (show_name no) (do_not_autoplace no) (effects (font (size 1.27 1.27))))
  (property "Datasheet" "" (at 139.7 114.3 0) (show_name no) (do_not_autoplace no) (effects (font (size 1.27 1.27))))
  (property "Description" "" (at 139.7 114.3 0) (show_name no) (do_not_autoplace no) (effects (font (size 1.27 1.27))))
  (pin "1")
  (pin "2")
  (pin "3")
  (pin "4")
  (pin "5")
  (pin "6")
  (pin "7")
  (pin "8")
  (pin "9")
  (pin "10")
  (pin "11")
  (pin "12")
  (pin "13")
  (pin "14")
  (pin "15")
  (pin "16")
  (pin "17")
  (pin "18")
  (pin "19")
  (pin "20")
  (pin "21")
  (pin "22")
  (pin "23")
  (pin "24")
  (pin "25")
  (pin "26")
  (pin "27")
  (pin "28")
  (pin "29")
  (pin "30")
  (pin "31")
  (pin "32")
  (pin "33")
  (pin "34")
  (pin "35")
  (pin "36")
  (pin "37")
  (pin "38")
  (pin "39")
  (pin "40")
  (pin "41")
  (pin "42")
  (pin "43")
  (pin "44"))
 (symbol
  (lib_id "Connector_Generic:Conn_01x06")
  (at 62.23 113.03 0)
  (unit 1)
  (body_style 1)
  (exclude_from_sim no)
  (in_bom yes)
  (on_board yes)
  (in_pos_files yes)
  (dnp no)
  (property "Reference" "J2" (at 52.07 102.87 0) (show_name no) (do_not_autoplace no) (effects (font (size 1.27 1.27)) (justify left)))
  (property "Value" "INMP441_Right" (at 52.07 125.73 0) (show_name no) (do_not_autoplace no) (effects (font (size 1.27 1.27)) (justify left)))
  (property "Footprint" "Connector_PinHeader_2.54mm:PinHeader_1x06_P2.54mm_Vertical" (at 62.23 113.03 0) (hide yes) (show_name no) (do_not_autoplace no) (effects (font (size 1.27 1.27))))
  (property "Datasheet" "" (at 62.23 113.03 0) (show_name no) (do_not_autoplace no) (effects (font (size 1.27 1.27))))
  (property "Description" "" (at 62.23 113.03 0) (show_name no) (do_not_autoplace no) (effects (font (size 1.27 1.27))))
  (pin "1")
  (pin "2")
  (pin "3")
  (pin "4")
  (pin "5")
  (pin "6"))
 (symbol
  (lib_id "Device:R")
  (at 229.87 125.73 0)
  (unit 1)
  (body_style 1)
  (exclude_from_sim no)
  (in_bom yes)
  (on_board yes)
  (in_pos_files yes)
  (dnp no)
  (property "Reference" "R1" (at 232.41 123.19 0) (show_name no) (do_not_autoplace no) (effects (font (size 1.27 1.27)) (justify left)))
  (property "Value" "1.0M" (at 232.41 128.27 0) (show_name no) (do_not_autoplace no) (effects (font (size 1.27 1.27)) (justify left)))
  (property "Footprint" "Resistor_SMD:R_0805_2012Metric" (at 229.87 125.73 0) (hide yes) (show_name no) (do_not_autoplace no) (effects (font (size 1.27 1.27))))
  (property "Datasheet" "" (at 229.87 125.73 0) (show_name no) (do_not_autoplace no) (effects (font (size 1.27 1.27))))
  (property "Description" "" (at 229.87 125.73 0) (show_name no) (do_not_autoplace no) (effects (font (size 1.27 1.27))))
  (pin "1")
  (pin "2"))
 (symbol
  (lib_id "Connector_Generic:Conn_01x06")
  (at 63.5 76.2 0)
  (unit 1)
  (body_style 1)
  (exclude_from_sim no)
  (in_bom yes)
  (on_board yes)
  (in_pos_files yes)
  (dnp no)
  (property "Reference" "J1" (at 53.34 66.04 0) (show_name no) (do_not_autoplace no) (effects (font (size 1.27 1.27)) (justify left)))
  (property "Value" "INMP441_Left" (at 53.34 88.9 0) (show_name no) (do_not_autoplace no) (effects (font (size 1.27 1.27)) (justify left)))
  (property "Footprint" "Connector_PinHeader_2.54mm:PinHeader_1x06_P2.54mm_Vertical" (at 63.5 76.2 0) (hide yes) (show_name no) (do_not_autoplace no) (effects (font (size 1.27 1.27))))
  (property "Datasheet" "" (at 63.5 76.2 0) (show_name no) (do_not_autoplace no) (effects (font (size 1.27 1.27))))
  (property "Description" "" (at 63.5 76.2 0) (show_name no) (do_not_autoplace no) (effects (font (size 1.27 1.27))))
  (pin "1")
  (pin "2")
  (pin "3")
  (pin "4")
  (pin "5")
  (pin "6"))
 (symbol
  (lib_id "power:GND")
  (at 191.77 73.66 0)
  (unit 1)
  (body_style 1)
  (exclude_from_sim no)
  (in_bom yes)
  (on_board yes)
  (in_pos_files yes)
  (dnp no)
  (property "Reference" "#PWR11" (at 191.77 73.66 0) (hide yes) (show_name no) (do_not_autoplace no) (effects (font (size 1.016 1.016))))
  (property "Value" "GND" (at 191.77 77.47 0) (show_name no) (do_not_autoplace no) (effects (font (size 1.016 1.016))))
  (property "Footprint" "" (at 191.77 73.66 0) (hide yes) (show_name no) (do_not_autoplace no) (effects (font (size 1.27 1.27))))
  (property "Datasheet" "" (at 191.77 73.66 0) (show_name no) (do_not_autoplace no) (effects (font (size 1.27 1.27))))
  (property "Description" "" (at 191.77 73.66 0) (show_name no) (do_not_autoplace no) (effects (font (size 1.27 1.27))))
  (pin "1"))
 (symbol
  (lib_id "power:GND")
  (at 46.99 110.49 270)
  (unit 1)
  (body_style 1)
  (exclude_from_sim no)
  (in_bom yes)
  (on_board yes)
  (in_pos_files yes)
  (dnp no)
  (property "Reference" "#PWR09" (at 46.99 110.49 0) (hide yes) (show_name no) (do_not_autoplace no) (effects (font (size 1.016 1.016))))
  (property "Value" "GND" (at 42.418 110.49 90) (show_name no) (do_not_autoplace no) (effects (font (size 1.016 1.016))))
  (property "Footprint" "" (at 46.99 110.49 0) (hide yes) (show_name no) (do_not_autoplace no) (effects (font (size 1.27 1.27))))
  (property "Datasheet" "" (at 46.99 110.49 0) (show_name no) (do_not_autoplace no) (effects (font (size 1.27 1.27))))
  (property "Description" "" (at 46.99 110.49 0) (show_name no) (do_not_autoplace no) (effects (font (size 1.27 1.27))))
  (pin "1"))
 (symbol
  (lib_id "power:GND")
  (at 107.95 140.97 0)
  (unit 1)
  (body_style 1)
  (exclude_from_sim no)
  (in_bom yes)
  (on_board yes)
  (in_pos_files yes)
  (dnp no)
  (property "Reference" "#PWR02" (at 107.95 140.97 0) (hide yes) (show_name no) (do_not_autoplace no) (effects (font (size 1.016 1.016))))
  (property "Value" "GND" (at 107.95 144.78 0) (show_name no) (do_not_autoplace no) (effects (font (size 1.016 1.016))))
  (property "Footprint" "" (at 107.95 140.97 0) (hide yes) (show_name no) (do_not_autoplace no) (effects (font (size 1.27 1.27))))
  (property "Datasheet" "" (at 107.95 140.97 0) (show_name no) (do_not_autoplace no) (effects (font (size 1.27 1.27))))
  (property "Description" "" (at 107.95 140.97 0) (show_name no) (do_not_autoplace no) (effects (font (size 1.27 1.27))))
  (pin "1"))
 (symbol
  (lib_id "power:GND")
  (at 229.87 129.54 0)
  (unit 1)
  (body_style 1)
  (exclude_from_sim no)
  (in_bom yes)
  (on_board yes)
  (in_pos_files yes)
  (dnp no)
  (property "Reference" "#PWR14" (at 229.87 129.54 0) (hide yes) (show_name no) (do_not_autoplace no) (effects (font (size 1.016 1.016))))
  (property "Value" "GND" (at 229.87 133.35 0) (show_name no) (do_not_autoplace no) (effects (font (size 1.016 1.016))))
  (property "Footprint" "" (at 229.87 129.54 0) (hide yes) (show_name no) (do_not_autoplace no) (effects (font (size 1.27 1.27))))
  (property "Datasheet" "" (at 229.87 129.54 0) (show_name no) (do_not_autoplace no) (effects (font (size 1.27 1.27))))
  (property "Description" "" (at 229.87 129.54 0) (show_name no) (do_not_autoplace no) (effects (font (size 1.27 1.27))))
  (pin "1"))
 (sheet_instances
  (path ""
   (page "1")))
 (embedded_fonts no))
